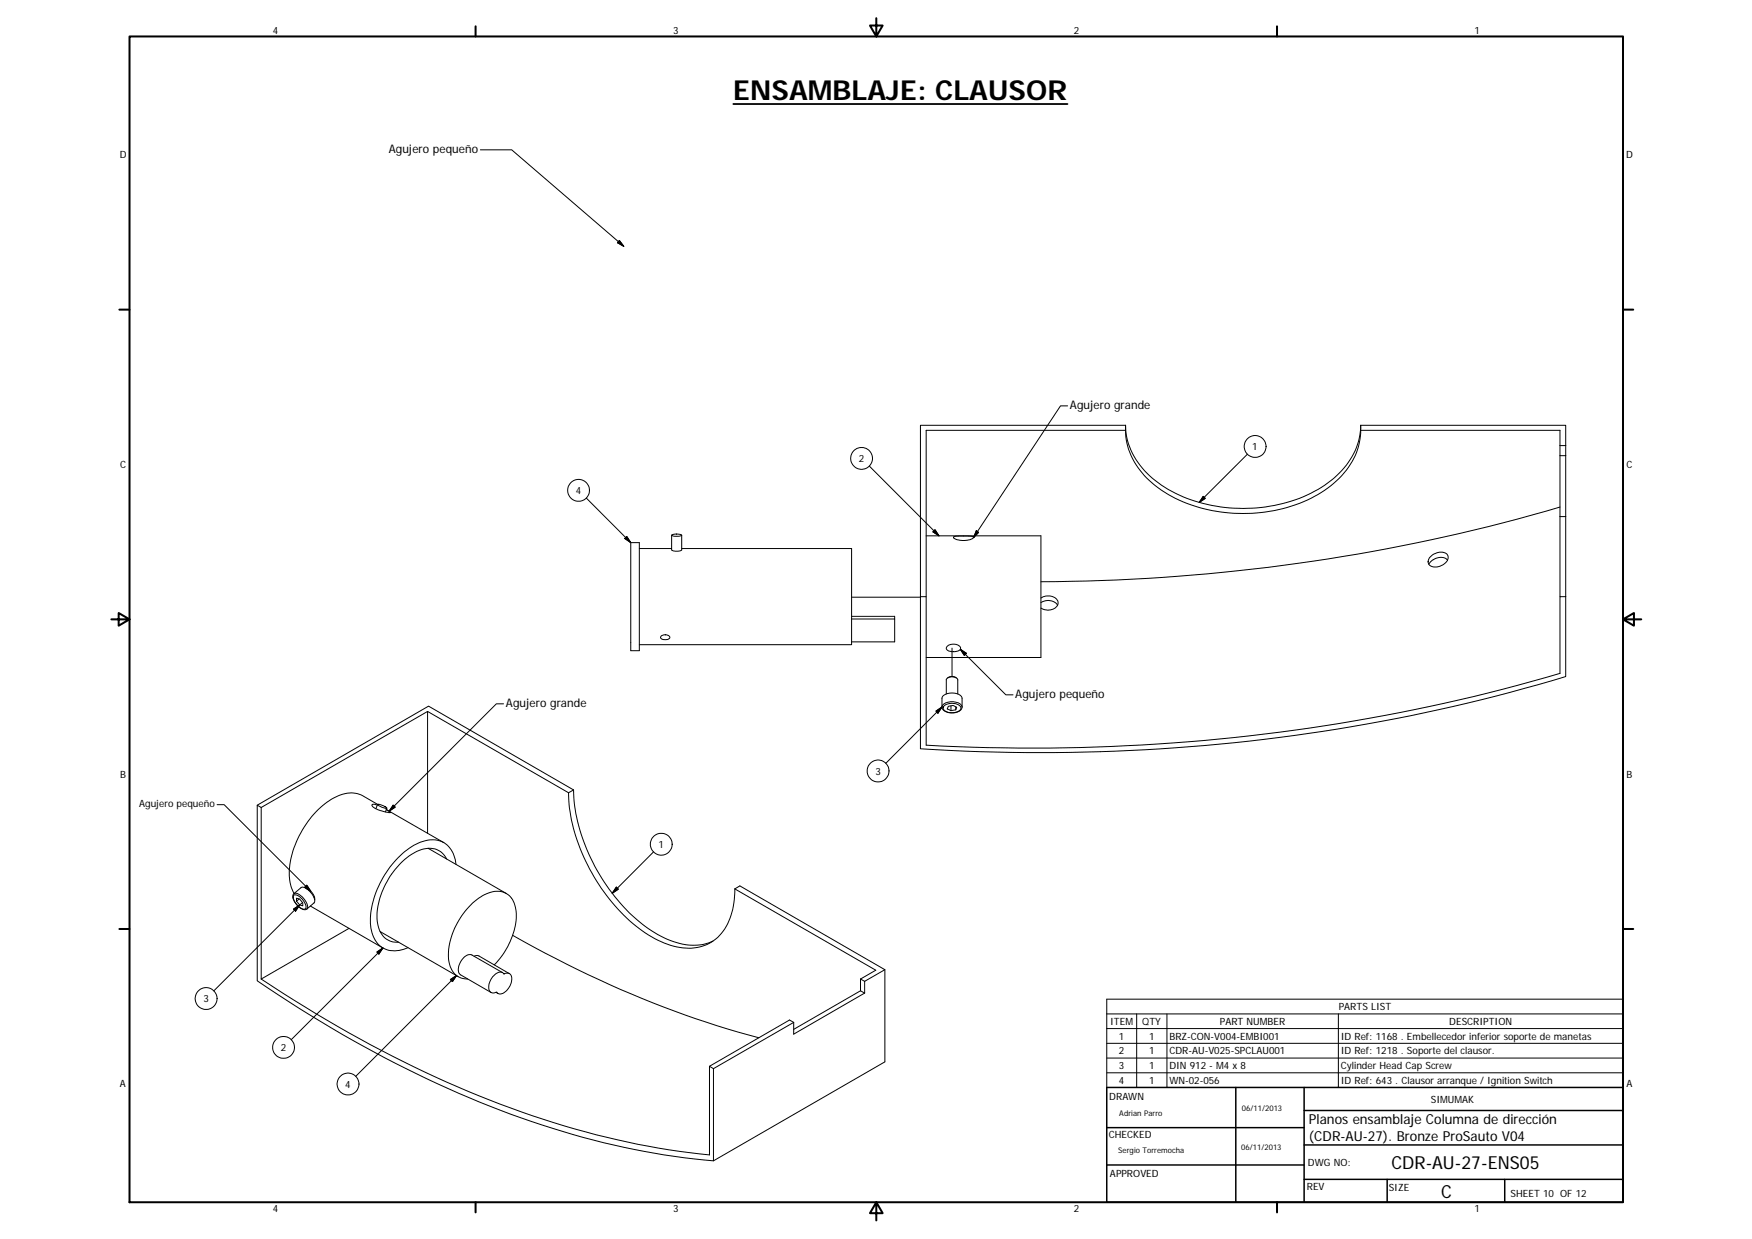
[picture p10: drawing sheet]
<svg xmlns="http://www.w3.org/2000/svg" width="420mm" height="297mm" viewBox="0 0 420 297" stroke-linecap="round" stroke-linejoin="round" font-family="sans-serif">
<g fill="none" stroke="#000" stroke-width=".24">
<path d="M115.2 35.9h7.5l26.9 23.2M148.5 57.7l1.1 1.4-1.5-.9zM256 97.3h-1.7l-20.8 31.6M140.6 119.4l10.7 10.7M208.5 111.7l16.7 16.8M269.9 102a18 18 0 0 0 9.5 14.8 37.2 37.2 0 0 0 38.3-.5 18 18 0 0 0 8.6-14.3M269.9 103.2a17.6 17.6 0 0 0 8.7 14.3 37.1 37.1 0 0 0 39.1 0 18 18 0 0 0 8.6-14.3M269.9 102h-49.2v41M269.9 102v1.2M269.9 103.2h-47.8v39.8M288.6 119l.4 .5-1.4 .9zM299.2 108.9l-11.6 11.5"/>
<path d="M326.3 102h49.2v4.8M326.3 103.2h47.8v39.8M326.3 102v1.2M374.1 106.8h1.4M374.1 109.2h1.4M375.5 106.8v36.2M149.8 129.1l.5-.5 1 1.5zM151.3 130.1h2v25.9h-2zM153.3 131.5h7.8M161.1 128.3v3.5l.8 .3h1.1l.5-.3v-3.5M161.1 128.3a2.78 2.78 0 0 1 2.4 0 2.99 2.99 0 0 1-2.4 0zM163.5 131.5h40.7v23.1h-50.9"/>
<path d="M222.1 128.5h27.5v29.1h-27.5M224.2 127l1 1.5-1.5-1zM228.7 128.7l2.4-.2a3.4 3.4 0 0 1 2.4 .3 4.3 4.3 0 0 1-4.8 0zM234.1 127.3l.6 .3-1.2 1.3zM342.9 133.6a2.98 2.98 0 0 1 4.2-.6 2.14 2.14 0 0 1-1.8 2.7 1.89 1.89 0 0 1-2.8-1zM347.1 134.3a3 3 0 0 0-4.4 .8l-.1 .2M374.1 121.6a449.5 449.5 0 0 1-124.5 17.9M374.1 123.8h1.4M158.5 152.5a1.28 1.28 0 0 1 2.1 .4 1.48 1.48 0 0 1-2.2-.1zM204.2 147.8h10.4v.6M204.2 148.4h10.4M204.2 143.2h16.5"/>
<path d="M214.6 148.4v5.5h-10.4M220.7 143h1.4v35.6a452.9 452.9 0 0 0 152-17.2v-18.4h1.4v19.2a439.9 439.9 0 0 1-154.8 17.3zM227.2 154.9a2.11 2.11 0 0 1 3.2 .5 2.01 2.01 0 0 1-2.6 .7 .74 .74 0 0 1-.7-.4 .74 .74 0 0 1 .1-.8zM228.3 155.4v6.8M230.3 155.7l10.9 10.9h1.7M230.3 155.7l1.5 .9-.5 .5zM249.6 143.4a2.76 2.76 0 0 1 4.1 .9 2.23 2.23 0 0 1-3 1.9l-1.1-.4M249.6 144.5a2.96 2.96 0 0 1 4 .6M102.5 170.6l33.8 19.5M102.5 170.6v29.2M102.5 170.6l-39.9 23M120.8 168.7h-1.8l-25.7 25.8"/>
<path d="M224.5 170.5l1.4-1-1 1.5zM225.9 169.5a2.42 2.42 0 0 1 3-1.2 1.79 1.79 0 0 1 1.8 1.2M225.9 169.5v-2.1a2.28 2.28 0 0 1 2.7-1.2 2.06 2.06 0 0 1 2.1 1.2v2.1M225.9 169.5l-13.5 13.5M225.9 169.5a2.41 2.41 0 0 0 3.1 1.4l1.1-.4 .5-.5 .1-.5M226.4 169.2a3 3 0 0 1 4 .4 1.46 1.46 0 0 1-1.7 1.3 2.1 2.1 0 0 1-2.5-1.2zM226.9 166.4v-3.4a1.65 1.65 0 0 1 2.8 0v3.4M227.2 162.6l.6-.4h.5h.6l.5 .4M227.4 169.3l1.2-.2 .8 .5-.2 .6-1.1 .2-.9-.5zM228.1 169.2v1.2M229.2 169.4v.8M52.1 192.9h1.7l20.7 20.8"/>
<path d="M90.1 193.9l.5-1.1-3.6-2a7.4 7.4 0 0 0-7.5 .8 22.9 22.9 0 0 0-10.1 18.4 9 9 0 0 0 1.1 4.2M90.5 193l-.6-.2a.43 .43 0 0 0-.7 .2 .43 .43 0 0 0 .4 .6l1.5 .7 2.5 .5-1-.7 13.8 7.9M90.6 192.8a2.88 2.88 0 0 1 2.1 1 3.5 3.5 0 0 1-2.1-1zM92.8 193.8l-.4 .8M94.3 193l.5 .5-1.5 1zM136.3 190.1a43.6 43.6 0 0 0 10.5 26.2 30 30 0 0 0 15.5 10.7 10.5 10.5 0 0 0 13.2-8.2l.6-3.1 .1-2.6M137.6 189.4l-1.3 .7M137.6 189.4a43.8 43.8 0 0 0 9.8 25.5 31.5 31.5 0 0 0 14.9 11.1 12.1 12.1 0 0 0 8.7-.4M137.6 189.4l-34.8-20.1-41.1 23.7M70.4 218l1.5-1-1 1.4zM70.5 214.2a2.19 2.19 0 0 1 2.3 1.2l.2 .3a2.1 2.1 0 0 1 .6 2.2M70.5 214.2a2.04 2.04 0 0 0 .6 2.7 2.22 2.22 0 0 0 2.5 1"/>
<path d="M70.5 214.2l1.7-1.4a2.21 2.21 0 0 1 2.3 1.2l.2 .2a2.08 2.08 0 0 1 .6 2.3l-1.7 1.4M70.5 214.6a3.1 3.1 0 0 1 2.8 3.2 1.21 1.21 0 0 1-1.7-.5l-.8-.9a1.51 1.51 0 0 1-.3-1.8zM71.1 215.3l.7 .2 .8 1v.7l-.7-.2-.8-1zM71.7 215.5l-.6 .5M72.5 216.4l-21.2 21.2M73.6 212.2l.9 1.5-1.4-1zM73.6 213.1a2.81 2.81 0 0 1 1.9 2.6M74.4 217.2l17.4 10.1-22 22M75.4 215.1l-.1 .1M102.7 203.4l18.7 10.8M107.1 205.9a4.7 4.7 0 0 0-6.5-2 18.4 18.4 0 0 0-9.8 12.7 8.8 8.8 0 0 0 1.3 8.1 4.4 4.4 0 0 0 3.5 1.2M109.4 207.2a6 6 0 0 0-5-5.8 11.3 11.3 0 0 0-8.4 3.7 22.1 22.1 0 0 0-7.1 16.8 6 6 0 0 0 4.8 6 7.6 7.6 0 0 0 4.1-.7"/>
<path d="M147.8 212.7l.5 .5-1.5 1zM156.7 204.2l-9.9 10M176.2 213.1l1.2-.7 34.8 20.1-4.8 2.8M176.2 213.1l33.8 19.5-3.6 2.1M62.6 234.7v-41.1l-.9-.6v42.1a274.4 274.4 0 0 0 68.3 34.6 180.8 180.8 0 0 0 41.1 8.6v-22.1M62.6 234.7a274.5 274.5 0 0 0 72.8 35.2 181.1 181.1 0 0 0 34.7 7v-21.3l1 .6M83.7 222.6l-21.1 12.1M90.4 228.2l1.4-.9-.9 1.4zM91.2 223.3l18.7 10.8M108 234.8l1.5-.9-1 1.4zM109.5 233.9l-24.2 24.1M113.7 229.2l.6-.1 .6 .1 7.3 4.2"/>
<path d="M118.2 234.1a2.09 2.09 0 0 1 2.4-.9l.3 .3a1.25 1.25 0 0 1 1.5 .1 1.25 1.25 0 0 1 .3 1.5 3.5 3.5 0 0 1-3 3.2l-.6-.5a1.26 1.26 0 0 1-1.6 0 1.26 1.26 0 0 1-.3-1.6l.3-.9zM118.5 231.3a17.7 17.7 0 0 0 5.3-12.9 4.8 4.8 0 0 0-3.9-4.7 9.5 9.5 0 0 0-7.5 3.7 16.7 16.7 0 0 0-4.7 13.4 4.4 4.4 0 0 0 4.5 3.9M119 237.9l.4 .3M120.5 233.2l-7.3-4.2a2.52 2.52 0 0 0-2.9 1.8 2.22 2.22 0 0 0 .2 2.9l7.3 4.2M122.9 224.2a250.6 250.6 0 0 0 59.1 24.6M206.4 234.7l1 .6M206.4 234.7v2.8M206.4 237.5l1 .6M206.4 237.5l-16.1 9.3M207.4 238.1l-17.1 9.8v-2.8M207.4 235.3v2.8M212.2 232.5v22.1l-41.1 23.7"/>
<path d="M265.4 239.5h123.9v21.2h-123.9zM190.3 245.1l-19.2 11.1M190.3 245.1l-1-.6-19.2 11.1M265.4 243.1h123.9M265.4 246.6h123.9M265.4 250.1h123.9M265.4 253.7h123.9M265.4 257.2h123.9M272.6 243.1v17.6M279.9 243.1v17.6M321 243.1v17.6"/>
<circle cx="138.7" cy="117.6" r="2.62"/>
<circle cx="206.6" cy="109.9" r="2.63"/>
<circle cx="301" cy="107" r="2.62"/>
<circle cx="210.6" cy="184.8" r="2.63"/>
<circle cx="158.6" cy="202.4" r="2.62"/>
<circle cx="49.4" cy="239.4" r="2.62"/>
<circle cx="68" cy="251.1" r="2.62"/>
<circle cx="83.5" cy="259.9" r="2.62"/>
</g>
<g fill="none" stroke="#000" stroke-width=".48">
<path d="M31.1 8.7h358.1v279.5h-358.1zM114.1 6.3v2.4M210.2 4.4v4.3l-1.6-2.6h3.1l-1.5 2.6M306.2 6.3v2.4M28.6 74.2h2.5M389.2 74.2h2.5M26.7 148.5h4.4l-2.6-1.5v3l2.6-1.5M389.2 148.5l2.6 1.5v-3l-2.6 1.5h4.4M28.6 222.7h2.5M389.2 222.7h2.5M114.1 288.2v2.5M210.2 288.2l1.5 2.7h-3.1l1.6-2.7v4.4"/>
<path d="M306.2 288.2v2.5"/>
</g>
<path d="M265.4 279.3h47.3M265.4 270.3h47.3M265.4 260.7h123.8v27.5h-123.8zM296.4 260.7v27.5M312.7 274.5h76.5M312.7 266.2h76.5M312.7 260.7v27.5M312.7 282.7h76.5M332.7 282.7v5.5M360.9 282.7v5.5" fill="none" stroke="#000" stroke-width=".36"/>
<g fill="#000" stroke="#000" stroke-width=".24">
<path d="M148.5 57.7l1.1 1.4-1.5-.9zM288.6 119l.4 .5-1.4 .9zM149.8 129.1l.5-.5 1 1.5zM224.2 127l1 1.5-1.5-1zM234.1 127.3l.6 .3-1.2 1.3zM230.3 155.7l1.5 .9-.5 .5zM224.5 170.5l1.4-1-1 1.5zM94.3 193l.5 .5-1.5 1zM70.4 218l1.5-1-1 1.4zM73.6 212.2l.9 1.5-1.4-1zM147.8 212.7l.5 .5-1.5 1zM90.4 228.2l1.4-.9-.9 1.4z"/>
<path d="M108 234.8l1.5-.9-1 1.4z"/>
</g>
<path d="M175.9 24.9h80.1" fill="none" stroke="#000" stroke-width=".43"/>
<text font-size="6.6" x="175.9" y="23.9">ENSAMBLAJE: CLAUSOR</text>
<g font-size="4.3">
<text x="333.7" y="280.2">CDR-AU-27-ENS05</text>
<text x="345.6" y="287.3">C</text>
</g>
<g font-size="3.3">
<text x="313.9" y="269.6">Planos ensamblaje Columna de dirección</text>
<text x="313.9" y="273.5">(CDR-AU-27). Bronze ProSauto V04</text>
</g>
<g font-size="2.8">
<text x="93.2" y="36.8">Agujero pequeño</text>
<text x="256.6" y="98.1">Agujero grande</text>
<text x="243.5" y="167.4">Agujero pequeño</text>
<text x="121.3" y="169.5">Agujero grande</text>
</g>
<g font-size="2.4">
<text x="65.4" y="8">4</text>
<text x="161.4" y="8">3</text>
<text x="257.5" y="8">2</text>
<text x="353.6" y="8">1</text>
<text x="28.7" y="38">D</text>
<text x="390" y="38">D</text>
<text x="300.3" y="107.9">1</text>
<text x="28.8" y="112.2">C</text>
<text x="206" y="110.8">2</text>
<text x="390.1" y="112.2">C</text>
<text x="138.1" y="118.4">4</text>
<text x="209.9" y="185.7">3</text>
<text x="28.8" y="186.5">B</text>
<text x="390.1" y="186.5">B</text>
<text x="33.4" y="193.6">Agujero pequeño</text>
<text x="158" y="203.3">1</text>
<text x="48.8" y="240.3">3</text>
<text x="266.2" y="245.7">ITEM</text>
<text x="273.9" y="245.7">QTY</text>
<text x="292.5" y="245.7">PART NUMBER</text>
<text x="321" y="242.2">PARTS LIST</text>
<text x="347.6" y="245.7">DESCRIPTION</text>
<text x="67.4" y="252">2</text>
<text x="268.3" y="249.2">1</text>
<text x="275.6" y="249.2">1</text>
<text x="280.5" y="249.2">BRZ-CON-V004-EMBI001</text>
<text x="321.5" y="249.3">ID Ref: 1168 . Embellecedor inferior soporte de manetas</text>
<text x="268.3" y="252.8">2</text>
<text x="268.3" y="256.3">3</text>
<text x="275.6" y="252.8">1</text>
<text x="275.6" y="256.3">1</text>
<text x="280.5" y="252.8">CDR-AU-V025-SPCLAU001</text>
<text x="280.5" y="256.3">DIN 912 - M4 x 8</text>
<text x="321.5" y="252.8">ID Ref: 1218 . Soporte del clausor.</text>
<text x="321.5" y="256.3">Cylinder Head Cap Screw</text>
<text x="28.8" y="260.7">A</text>
<text x="82.8" y="260.8">4</text>
<text x="266" y="263.8">DRAWN</text>
<text x="268.3" y="259.8">4</text>
<text x="275.6" y="259.8">1</text>
<text x="280.5" y="259.8">WN-02-056</text>
<text x="321.5" y="259.9">ID Ref: 643 . Clausor arranque / Ignition Switch</text>
<text x="390" y="260.7">A</text>
<text x="343.1" y="264.4">SIMUMAK</text>
<text x="265.9" y="272.8">CHECKED</text>
<text x="313.7" y="279.6">DWG NO:</text>
<text x="266.2" y="282.2">APPROVED</text>
<text x="313.4" y="285.2">REV</text>
<text x="333" y="285.5">SIZE</text>
<text x="362.2" y="286.9">SHEET 10 OF 12</text>
<text x="65.4" y="290.7">4</text>
<text x="161.4" y="290.7">3</text>
<text x="257.5" y="290.7">2</text>
<text x="353.6" y="290.7">1</text>
</g>
<g font-size="1.9">
<text x="268.4" y="267.7">Adrian Parro</text>
<text x="297.8" y="266.4">06/11/2013</text>
<text x="297.7" y="275.7">06/11/2013</text>
<text x="268.2" y="276.4">Sergio Torremocha</text>
</g>
</svg>
